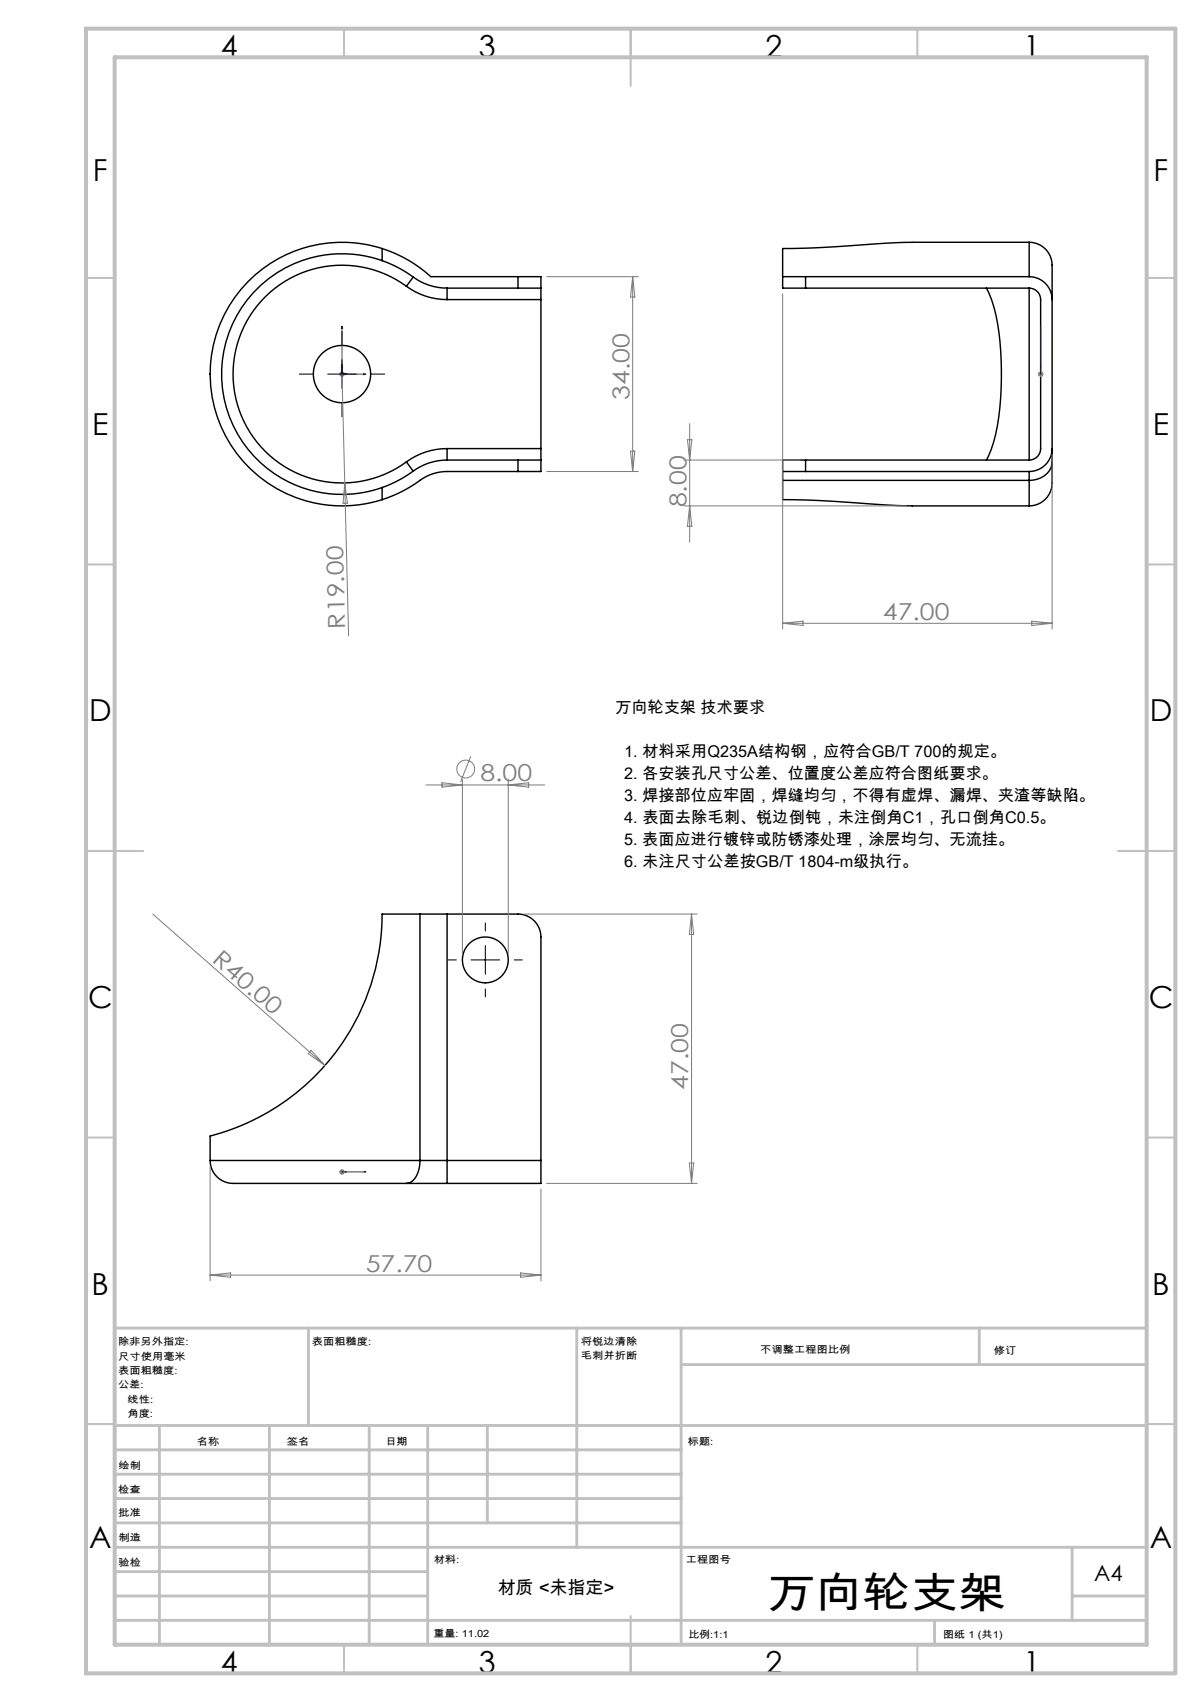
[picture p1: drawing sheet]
<svg xmlns="http://www.w3.org/2000/svg" width="210mm" height="297mm" viewBox="0 0 210 297" stroke-linecap="round" stroke-linejoin="round" font-family="sans-serif">
<g fill="none" stroke="#000" stroke-width=".25">
<path d="M66.7 43.4a23 23 0 0 0-30 21.9 23 23 0 0 0 30 21.9M66.7 45.5a21 21 0 0 0-28 19.8 21 21 0 0 0 28 19.8M66.7 43.4a23 23 0 0 1 8.4 4.9h15.2M66.7 45.5a21 21 0 0 1 5.4 2.8M66.7 43.4v2.1M70.9 50a19 19 0 0 0-25.4 2.5 19 19 0 0 0 0 25.5 19 19 0 0 0 25.4 2.6M70.9 50a12 12 0 0 0 7.1 2.3M72.1 48.3a10 10 0 0 0 5.9 2M72.1 48.3l-1.2 1.7M78 50.3v2M78 50.3h12.3M78 52.3h16.3"/>
<path d="M90.3 48.3h4v2M90.3 50.3h4M90.3 48.3v2M94.3 50.3v2M94.3 52.3v26M136.5 48.3v2h4M136.5 48.3h4M140.5 48.3h39M140.5 50.3h39M140.5 48.3v2M172.1 50.3a27.5 27.5 0 0 1 2.4 10.9 51.1 51.1 0 0 1-1.2 15.9l-1.2 3.2M179.5 42.3a4.2 4.2 0 0 1 4 4.9v5.1"/>
<path d="M179.5 50.3a2 2 0 0 1 2 2v26a2 2 0 0 1-2 2M179.5 48.3a4 4 0 0 1 4 4M179.5 42.3h-21.6l-5.8 .3a189.2 189.2 0 0 1-15.6 .8v4.9M179.5 42.3v6M179.5 50.3v30M183.5 52.3v26M78 78.3v2M78 78.3a12 12 0 0 0-7.1 2.3M78 78.3h16.3M94.3 78.3v2M183.5 78.3a4 4 0 0 1-4 4M183.5 78.3v2.3"/>
<path d="M66.7 85.1v2.1M70.9 80.6l1.2 1.6M72.1 82.2a21 21 0 0 1-5.4 2.9M78 80.3a10 10 0 0 0-5.9 1.9M78 80.3h12.3M90.3 82.3h-12.3a8.5 8.5 0 0 0-5.5 2.1l-2.4 1.4-3.4 1.4M90.3 80.3h4M90.3 80.3v2M94.3 80.3v2h-4M136.5 82.3h4M136.5 82.3v1.5M136.5 83.8v3.4a214.4 214.4 0 0 1 17.7 .9l4.9 .2h20.4"/>
<path d="M136.5 83.8h43M140.5 80.3h-4v2M140.5 80.3h39M140.5 82.3h39M140.5 80.3v2M179.5 82.3v1.5M179.5 83.8v4.5M183.5 80.6v2.5a4.3 4.3 0 0 1-4 5.2M183.5 80.6a3.7 3.7 0 0 1-4 3.2M73.3 159.5h-6.6a40 40 0 0 1-30 38.7v4.3M73.3 159.5h4.7M73.3 159.5v43"/>
<path d="M78 159.5h12.3a4 4 0 0 1 4 4v39M78 159.5v43M36.7 202.5a4.2 4.2 0 0 0 5 4h29.2M36.7 202.5h36.6M70.9 206.5h7.1M73.3 202.5a4.2 4.2 0 0 1-1.8 3.9l-.6 .1M73.3 202.5h4.7M78 202.5v4M78 202.5h16.3M94.3 202.5v4h-16.3"/>
<circle cx="59.7" cy="65.3" r="5"/>
<circle cx="84.7" cy="167.5" r="4"/>
</g>
<g fill="none" stroke="#808080" stroke-width=".18">
<path d="M95.3 48.3h16M110.3 48.3v34M110.3 48.3l.4 3.5h-.7zM136.5 51.3v58.5M59.2 65.3h1M59.3 64.9l.7 .7M59.7 64.8v1M59.7 65.3l.4 19M60 64.9l-.7 .7M110 78.7h.7l-.4 3.6zM119.9 76.7h.8l-.4 3.6zM120.3 73.9v20.7"/>
<path d="M181 65.3h1M181.2 64.9l.7 .7M181.5 64.8v1M181.9 64.9l-.7 .7M183.5 79.3v30.5M60.1 84.3l.7 26.7M60.1 84.3l.5 3.5h-.8zM95.3 82.3h16M119.3 88.3h38.8M119.3 80.3h20.2M120.3 88.3l.4 3.5h-.8zM136.5 108.8h47"/>
<path d="M136.5 108.8l3.6-.4v.7zM180 108.4l3.5 .4-3.5 .3zM74.3 137h20.7M77.1 136.6l3.6 .4-3.6 .4zM80.7 136v30.5M82.1 132l-1.8 4.4M88.7 136v30.5M88.7 137l3.5-.4v.8zM26.7 159.5l30 26.4M91.3 159.5h30.3M120.6 159.5v47M120.6 159.5l.4 3.6h-.8z"/>
<path d="M54.3 183.3l2.4 2.6-2.9-2zM36.7 203.5v20M59.2 204.5h1M59.3 204.2l.7 .7M59.7 204v1M60 204.2l-.7 .7M94.3 207.5v16M95.3 206.5h26.3M120.2 202.9h.8l-.4 3.6zM36.7 222.5h57.6M36.7 222.5l3.5-.4v.8zM90.8 222.1l3.5 .4-3.5 .4z"/>
<circle cx="81.2" cy="134.2" r="1.56"/>
</g>
<g fill="none" stroke="#00f" stroke-width=".18">
<path d="M59.7 56.9l.1 .4h-.3zM59.7 56.9v8.4h4.1M181.5 56.9v.4zM181.5 56.9v8.4M59.7 63.6l.1 .4h-.3zM60.1 65.2l.4 .1-.4 .1zM63.4 65.2l.4 .1-.4 .1zM181.5 65.2v.2zM181.5 63.6v.4zM181.5 65.3h.1M59.5 204.5h.3zM59.7 204.5h.1"/>
<path d="M59.7 204.5h4.1M60.1 204.5h.4zM63.4 204.5h.4z"/>
</g>
<path d="M54.7 65.3h-2.5M59.7 60.3v-2.5M59.7 70.3v2.5M64.7 65.3h2.5M79.7 167.5h-1.5M84.7 162.5v-1.5M84.7 172.5v1.5M89.7 167.5h1.5" fill="none" stroke="#000" stroke-width=".18" stroke-dasharray="15.2 1.3 1.3 1.3" stroke-linecap="butt"/>
<g fill="none" stroke="#c0c0c0" stroke-width=".35">
<path d="M60 5v5M110 5v10M160 5v5M15 48.5h5M200 48.5h5M15 98.5h5M200 98.5h5M15 148.5h10M195 148.5h10M15 198.5h5M200 198.5h5M15 248.5h5"/>
<path d="M200 248.5h5M60 287v5M110 282v10M160 287v5"/>
</g>
<g fill="none" stroke="#c0c0c0" stroke-width=".5">
<path d="M53.8 231.8v17M100.6 231.8v38.2M118.8 231.8v55.2M118.8 238.1h81.2M170.8 231.8v6.3M200 231.8h-180v55.2M20 248.8h180M20 257.3h98.8M20 253h98.8M27.8 248.8v38.2M47 248.8v38.2M64.4 248.8v38.2"/>
<path d="M74.6 248.8v38.2M85 248.8v17M20 265.8h98.8M20 261.5h98.8M20 278.5h54.6M20 274.3h54.6M20 270h180M187 278.5h13M187 270v12.8M20 282.8h180M163 282.8v4.2"/>
</g>
<path d="M15 5h190v287h-190zM20 10h180v277h-180z" fill="none" stroke="#c0c0c0" stroke-width=".7"/>
<path d="M57.2 65.3h5M59.7 62.8v5M82.2 167.5h5M84.7 165v5" fill="none" stroke="#000" stroke-width=".18"/>
<g fill="#00f">
<path d="M63.4 65.2l.4 .1-.4 .1zM59.7 56.9l.1 .4h-.3z"/>
<path d="M60.1 204.5h.4zM59.5 204.5h.3zM181.5 65.2v.2zM181.5 56.9v.4z"/>
<path d="M181.5 65.2v.2zM181.5 63.6v.4z"/>
<path d="M60.1 65.2l.4 .1-.4 .1zM59.7 63.6l.1 .4h-.3zM63.4 204.5h.4zM59.5 204.5h.3z"/>
</g>
<text font-size="7.4" x="133.8" y="280.5">万向轮支架</text>
<g font-size="5.3">
<text x="38.5" y="9.9">4</text>
<text x="83.5" y="9.9">3</text>
<text x="133.5" y="9.9">2</text>
<text x="178.5" y="9.9">1</text>
<text x="16.2" y="31.6">F</text>
<text x="201.2" y="31.6">F</text>
<text x="16.1" y="75.9">E</text>
<text x="201.1" y="75.9">E</text>
<text x="15.5" y="125.9">D</text>
<text x="200.5" y="125.9">D</text>
<text x="15.4" y="175.9">C</text>
<text x="200.4" y="175.9">C</text>
<text x="16" y="225.9">B</text>
<text x="201" y="225.9">B</text>
<text x="15.5" y="270.1">A</text>
<text x="200.5" y="270.1">A</text>
<text x="38.5" y="291.9">4</text>
<text x="83.5" y="291.9">3</text>
<text x="133.5" y="291.9">2</text>
<text x="178.5" y="291.9">1</text>
</g>
<g font-size="4.1" fill="#808080">
<text x="109.8" y="69.8" transform="rotate(-90 109.8 69.8)">34.00</text>
<text x="119.7" y="88.5" transform="rotate(-90 119.7 88.5)">8.00</text>
<text x="60.2" y="109.7" transform="rotate(-91 60.2 109.7)">R19.00</text>
<text x="154" y="108.2">47.00</text>
<text x="83.8" y="136.3">8.00</text>
<text x="36.8" y="167.7" transform="rotate(41 36.8 167.7)">R40.00</text>
<text x="120" y="190.2" transform="rotate(-90 120 190.2)">47.00</text>
<text x="63.8" y="221.9">57.70</text>
</g>
<text font-size="3.9" x="190.9" y="275.8">A4</text>
<text font-size="3.2" x="86.8" y="278.1">材质 &lt;未指定&gt;</text>
<g font-size="2.8">
<text x="107.3" y="124.5">万向轮支架 技术要求</text>
<text x="108.9" y="135.9">2. 各安装孔尺寸公差、位置度公差应符合图纸要求。</text>
<text x="108.9" y="132.1">1. 材料采用Q235A结构钢，应符合GB/T 700的规定。</text>
<text x="108.9" y="139.8">3. 焊接部位应牢固，焊缝均匀，不得有虚焊、漏焊、夹渣等缺陷。</text>
<text x="108.9" y="143.6">4. 表面去除毛刺、锐边倒钝，未注倒角C1，孔口倒角C0.5。</text>
<text x="108.9" y="147.4">5. 表面应进行镀锌或防锈漆处理，涂层均匀、无流挂。</text>
<text x="108.9" y="151.2">6. 未注尺寸公差按GB/T 1804-m级执行。</text>
</g>
<g font-size="1.7">
<text x="20.6" y="234.8">除非另外指定:</text>
<text x="20.6" y="237.3">尺寸使用毫米</text>
<text x="20.6" y="239.8">表面粗糙度:</text>
<text x="54.4" y="234.8">表面粗糙度:</text>
<text x="101.3" y="234.7">将锐边清除</text>
<text x="101.3" y="237.2">毛刺并折断</text>
<text x="132.6" y="236.2">不调整工程图比例</text>
<text x="173.3" y="236.4">修订</text>
<text x="20.6" y="242.3">公差:</text>
<text x="22.2" y="244.8">线性:</text>
<text x="22.2" y="247.3">角度:</text>
<text x="20.7" y="256.3">绘制</text>
<text x="34.3" y="252.2">名称</text>
<text x="50" y="252.1">签名</text>
<text x="67.2" y="252.1">日期</text>
<text x="120" y="252.1">标题:</text>
<text x="20.6" y="260.5">检查</text>
<text x="20.6" y="264.5">批准</text>
<text x="20.7" y="269">制造</text>
<text x="20.7" y="273.3">验检</text>
<text x="75.6" y="272.7">材料:</text>
<text x="119.6" y="272.7">工程图号</text>
<text x="75.6" y="285.7">重量: 11.02</text>
<text x="120.1" y="285.8">比例:1:1</text>
<text x="164.5" y="285.8">图纸 1 (共1)</text>
</g>
</svg>
